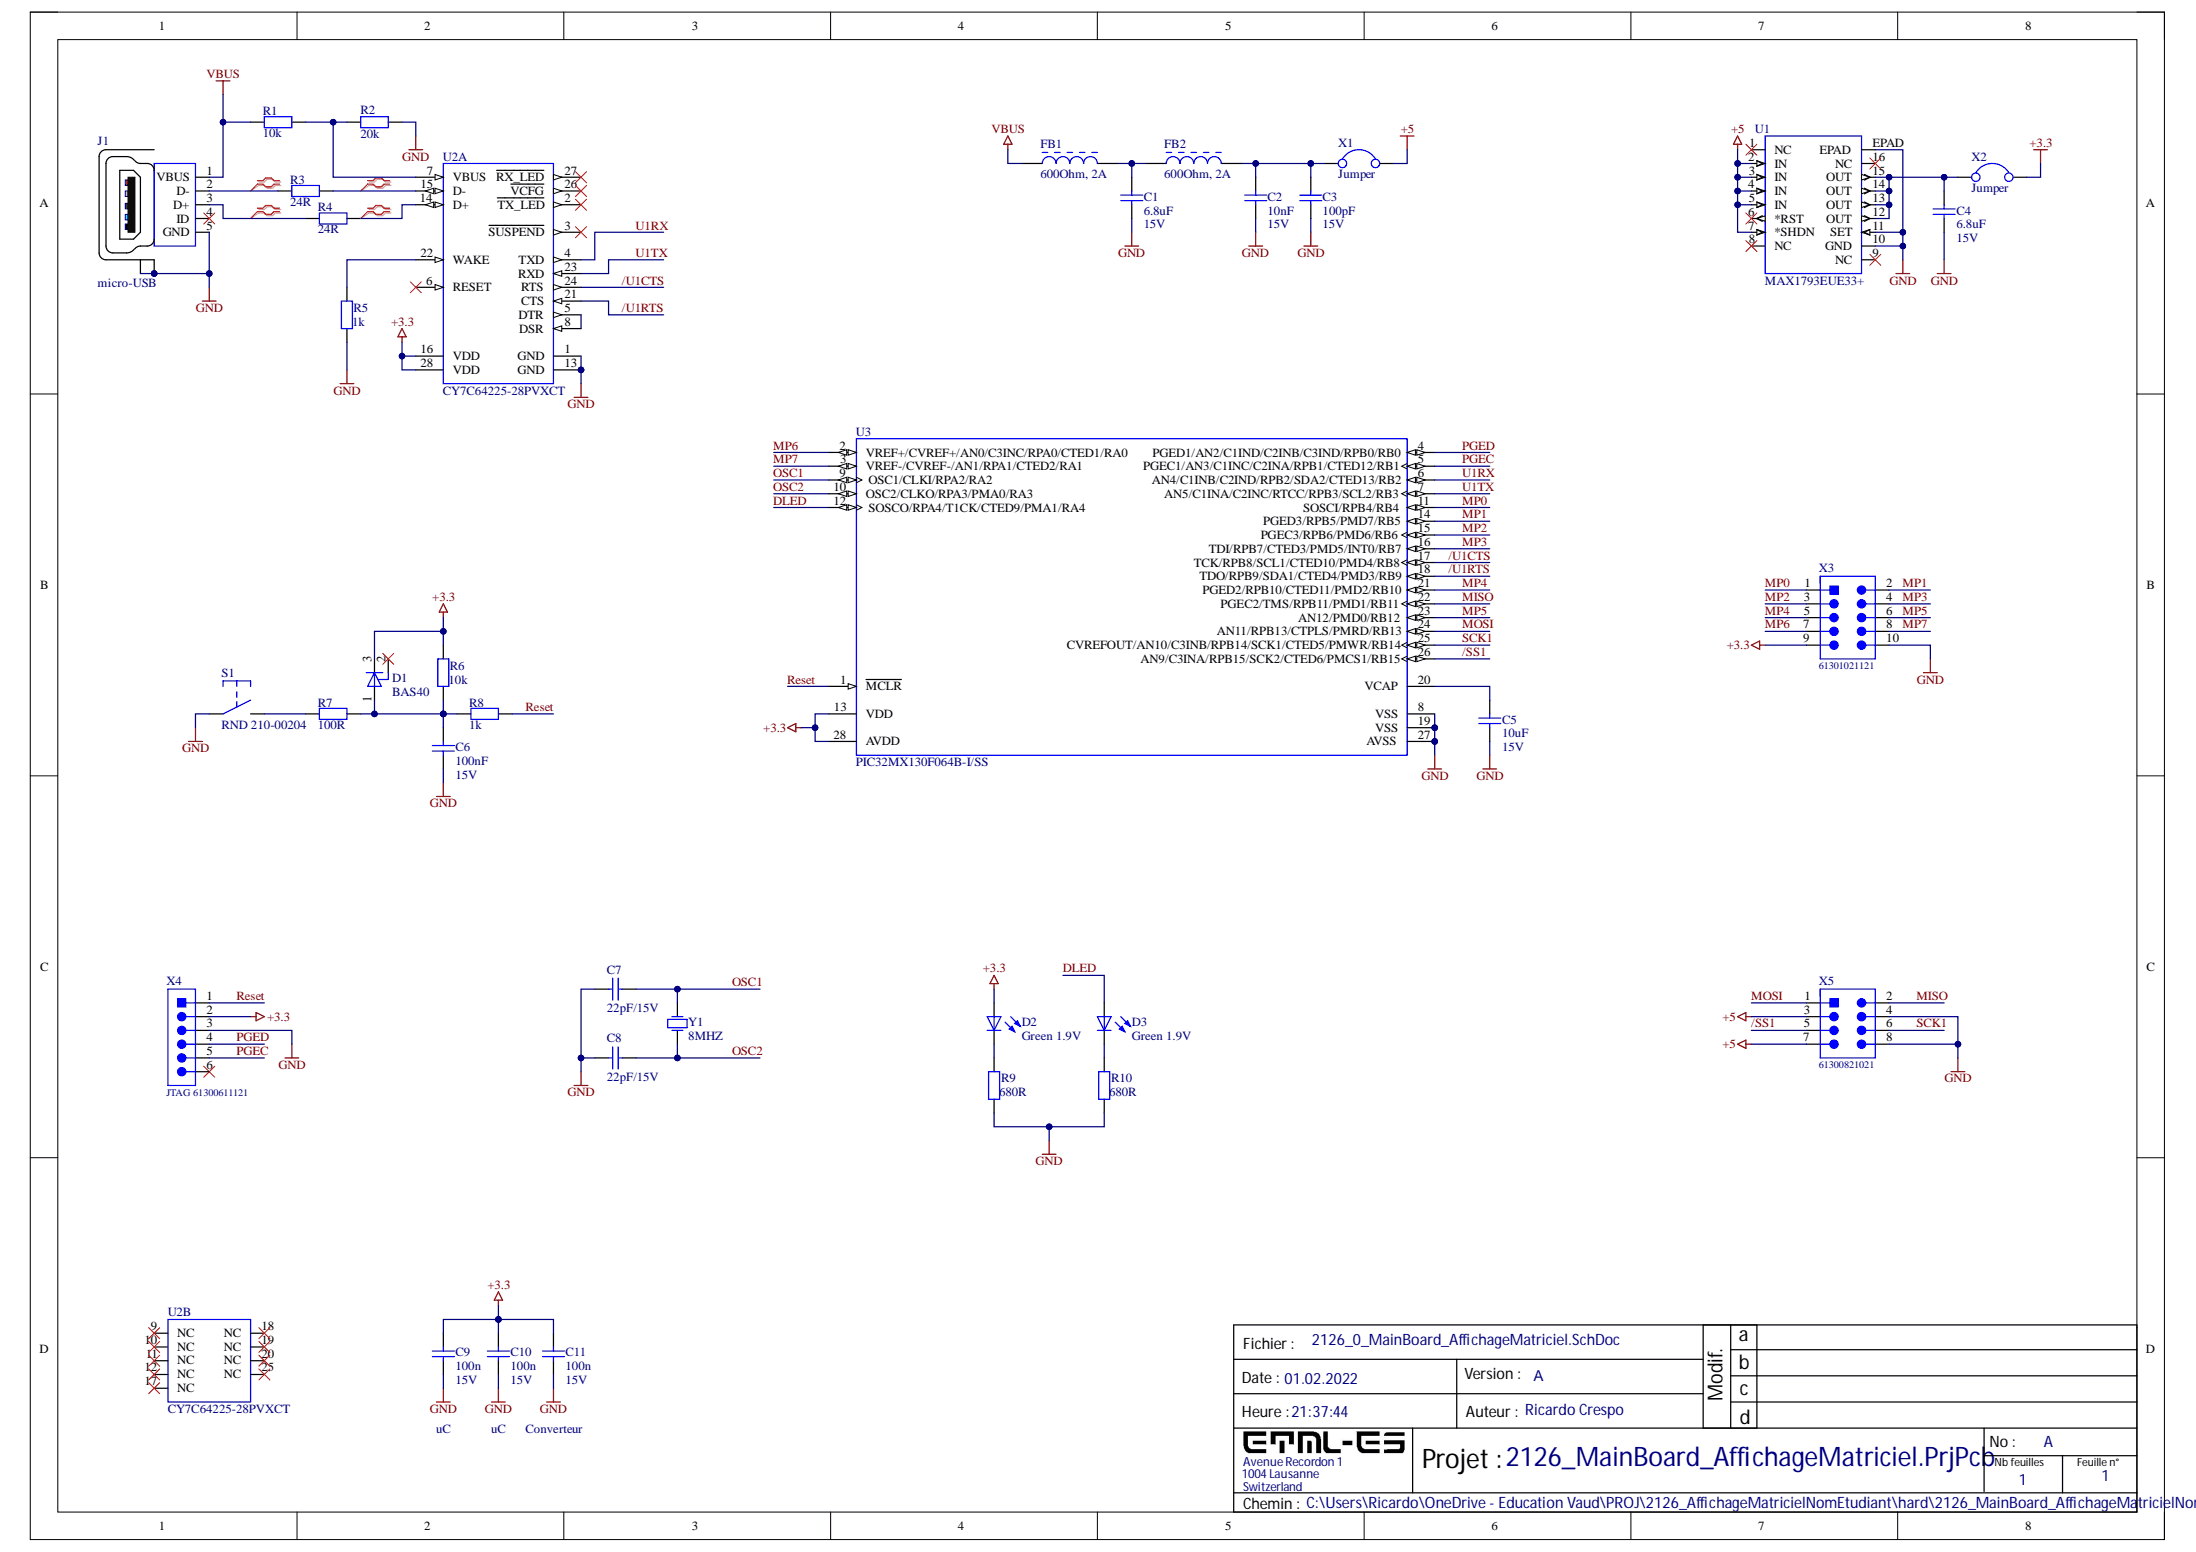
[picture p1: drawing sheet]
# Altium project 2126_MainBoard_AffichageMatriciel.PrjPcb
1 sheet, 37 parts. Net scope: global (net labels, ports and power ports of the same name join across sheets).
Board file: ES_Class6C_2L.PcbDoc

## Sheet 2126_A_MainBoard_AffichageMatriciel.SchDoc
size A3; Author: Ricardo Crespo; Organization: ETML-ES; Address1: Avenue Recordon 1; Address2: 1004 Lausanne; Address3: Switzerland; Revision: A; SheetNumber: 1; SheetTotal: 1

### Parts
C1  6.8uF  [CAPC2013X145X48NL20T23]
C2  10nF  [CAPC2013X145X48NL20T23]
C3  4.7uF  [CAPC2013X145X48NL20T23]
C4  6.8uF  [CAPC2013X145X48NL20T23]
C5  10uF  [CAPC2013X145X48NL20T23]
C6  100nF  [CAPC2013X145X48NL20T23]
C7  22pF/15V  [CAPC2013X145X48NL20T23]
C8  22pF/15V  [CAPC2013X145X48NL20T23]
C9  100nF  [CAPC2013X145X48NL20T23]
C10  100nF  [CAPC2013X145X48NL20T23]
C11  100nF  [CAPC2013X145X48NL20T23]
D1  BAS40  [INF-SOT23_N]
D2  GREN 1.9V  [LED_0805]
D3  GREN 1.9V  [LED_0805]
FB1  600Ohm, 2A  [WE-CBF_1206_High Speed]
FB2  600Ohm, 2A  [WE-CBF_1206_High Speed]
J1  micro-USB  [629105150521]
R1  10k  [RESC2013X70X40ML20T20]
R2  20k  [RESC2013X70X40ML20T20]
R3  24R  [RESC2013X70X40ML20T20]
R4  24R  [RESC2013X70X40ML20T20]
R5  1k  [RESC2013X70X40ML20T20]
R6  10k  [RESC2013X70X40ML20T20]
R7  100R  [RESC2013X70X40ML20T20]
R8  1k  [RESC2013X70X40ML20T20]
R9  680R  [RESC2013X70X40ML20T20]
R10  680R  [RESC2013X70X40ML20T20]
S1  RND 210-00204  [PushButton]
U1  MAX1793EUE33+  [TSOP65P640X110_HS-17N]
U2  CY7C64225-28PVXCT  [CYP-PVX28_N]  (parts A,B of 2)
U3  PIC32MX130F064B-I/SS  [MCHP-SSOP-SS28_N]
X1  Jumper  [61300211121]
X2  Jumper  [61300211121]
X3  61301021121  [61301021121]
X4  JTAG 61300611121  [61300611121]
X5  610108249121  [610108249121]
Y1  8MHZ  [LFXTAL003151REEL]

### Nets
+3.3: C9.2 C10.2 C11.2 D1.3(K) D2.A R6.2 U2.16(VDD) U2.28(VDD) U3.13(VDD) U3.28(AVDD) X2.2 X3.9 X4.2
+5: U1.2(IN) U1.3(IN) U1.4(IN) U1.5(IN) U1.7(*SHDN) X1.2 X5.3 X5.7
GND: C1.1 C2.1 C3.1 C4.1 C5.1 C6.1 C7.1 C8.1 C9.1 C10.1 C11.1 J1.5(GND) J1.Z1(Shield) J1.Z2(Shield) R2.1 R5.1 R9.1 R10.1 S1.1 U1.10(GND) U1.11(SET) U1.EPAD U2.1(GND) U2.13(GND) U3.8(VSS) U3.19(VSS) U3.27(AVSS) X3.10 X4.3 X5.4 X5.8
VBUS: FB1.1 J1.1(VBUS) R1.1
/SS1: U3.26(AN9/C3INA/RPB15/SCK2/CTED6/PMCS1/RB15) X5.5
/U1CTS: U2.24(RTS) U3.17(TCK/RPB8/SCL1/CTED10/PMD4/RB8)
/U1RTS: U2.21(CTS) U3.18(TDO/RPB9/SDA1/CTED4/PMD3/RB9)
D1_N: R3.2 U2.15(D-)
D1_P: R4.2 U2.14(D+)
D_N: J1.2(D-) R3.1
D_P: J1.3(D+) R4.1
DLED: D3.A U3.12(SOSCO/RPA4/T1CK/CTED9/PMA1/RA4)
MISO: U3.22(PGEC2/TMS/RPB11/PMD1/RB11) X5.2
MOSI: U3.24(AN11/RPB13/CTPLS/PMRD/RB13) X5.1
MP0: U3.11(SOSCI/RPB4/RB4) X3.1
MP1: U3.14(PGED3/RPB5/PMD7/RB5) X3.2
MP2: U3.15(PGEC3/RPB6/PMD6/RB6) X3.3
MP3: U3.16(TDI/RPB7/CTED3/PMD5/INT0/RB7) X3.4
MP4: U3.21(PGED2/RPB10/CTED11/PMD2/RB10) X3.5
MP5: U3.23(AN12/PMD0/RB12) X3.6
MP6: U3.2(VREF+/CVREF+/AN0/C3INC/RPA0/CTED1/RA0) X3.7
MP7: U3.3(VREF-/CVREF-/AN1/RPA1/CTED2/RA1) X3.8
OSC1: C7.2 U3.9(OSC1/CLKI/RPA2/RA2) Y1.1
OSC2: C8.2 U3.10(OSC2/CLKO/RPA3/PMA0/RA3) Y1.2
PGEC: U3.5(PGEC1/AN3/C1INC/C2INA/RPB1/CTED12/RB1) X4.5
PGED: U3.4(PGED1/AN2/C1IND/C2INB/C3IND/RPB0/RB0) X4.4
Reset: R8.2 U3.1(~{MCLR}) X4.1
SCK1: U3.25(CVREFOUT/AN10/C3INB/RPB14/SCK1/CTED5/PMWR/RB14) X5.6
U1RX: U2.4(TXD) U3.6(AN4/C1INB/C2IND/RPB2/SDA2/CTED13/RB2)
U1TX: U2.23(RXD) U3.7(AN5/C1INA/C2INC/RTCC/RPB3/SCL2/RB3)
NetC1_2: C1.2 FB1.2 FB2.1
NetC2_2: C2.2 C3.2 FB2.2 X1.1
NetC4_2: C4.2 U1.12(OUT) U1.13(OUT) U1.14(OUT) U1.15(OUT) X2.1
NetC5_2: C5.2 U3.20(VCAP)
NetC6_2: C6.2 D1.1(A) R6.1 R7.2 R8.1
NetD2_K: D2.K R9.2
NetD3_K: D3.K R10.2
NetR1_2: R1.2 R2.2 U2.7(VBUS)
NetR5_2: R5.2 U2.22(WAKE)
NetR7_1: R7.1 S1.2
NetU2_5: U2.5(DTR) U2.8(DSR)

Not connected (* = marked no-connect by the designer): D1 2(NC)*; J1 4(ID)*; U1 1(NC)* 6(*RST)* 8(NC)* 9(NC)* 16(NC)*; U2 2(~{TX_LED})* 3(~{SUSPEND})* 6(RESET)* 9(NC)* 10(NC)* 11(NC)* 12(NC)* 17(NC)* 18(NC)* 19(NC)* 20(NC)* 25(NC)* 26(~{VCFG})* 27(~{RX_LED})*; X4 6*

### Layout directives
differential pair; differential pair class USB: D1_N, D1_P, D_N, D_P

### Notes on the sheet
- (near C1) 15V
- 15V
- (near C3) 15V
- (near C4) 15V
- (near C6) 15V
- (near C5) 15V
- uC
- Converteur
- (near C11) 15V
- A
